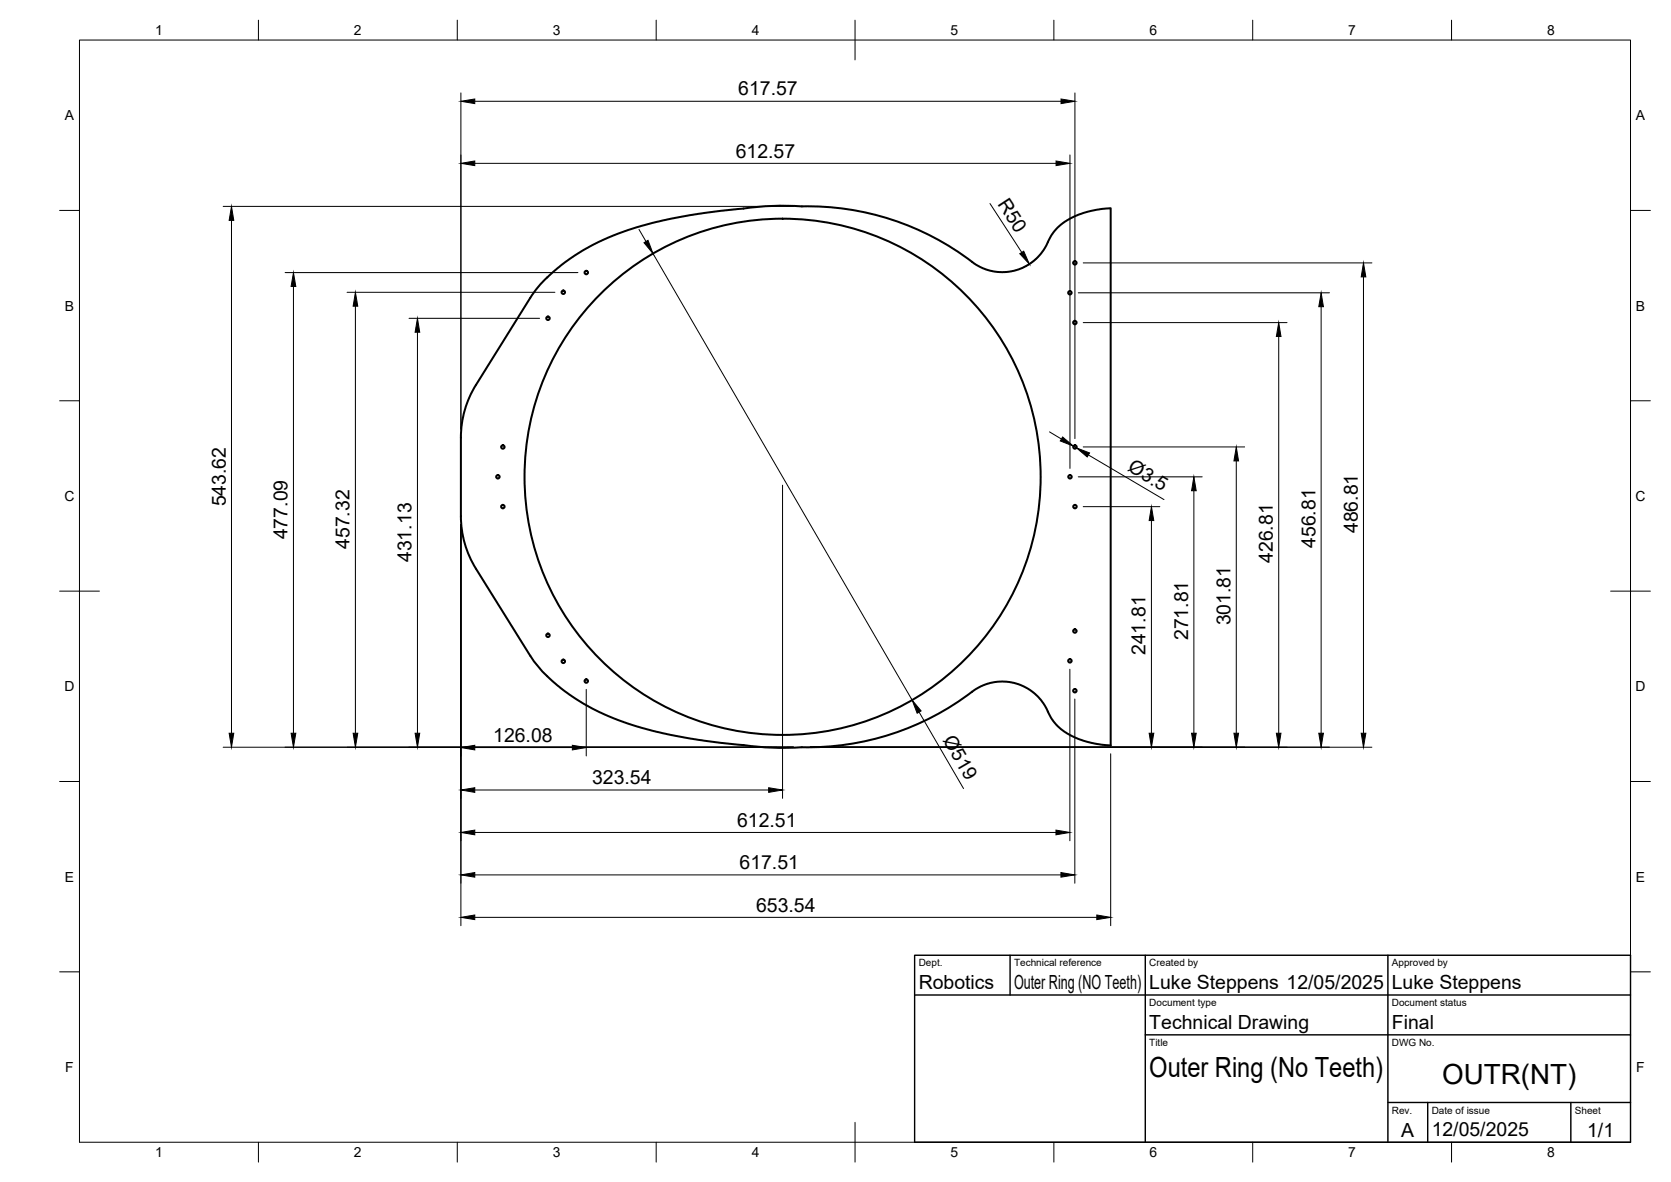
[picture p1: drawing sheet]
<svg xmlns="http://www.w3.org/2000/svg" width="420mm" height="297mm" viewBox="0 0 420 297" stroke-linecap="round" stroke-linejoin="round" font-family="sans-serif">
<!-- layer: Visible -->
<g fill="none" stroke="#000" stroke-width=".51">
<path d="M244.4 173.8a68.9 68.9 0 0 1-44 14 111.7 111.7 0 0 1-17.5-1l-7.4-.9-6.9-1.2-4.8-1.1-6.1-1.8-4.8-1.9-4.2-1.9-4.3-2.6-4.3-3.2a36.2 36.2 0 0 1-6.8-7.4l-14.2-22.9a25 25 0 0 1-3.2-12.2v-20.9a24.9 24.9 0 0 1 3.8-12.1l14.1-22.6a44.7 44.7 0 0 1 15.9-12.9l3.2-1.5 4.1-1.5 7.3-2.2 9.4-2 10.2-1.3a101.4 101.4 0 0 1 19.9-.9 70.2 70.2 0 0 1 42.1 15l2.4 1 2.6 .6 2.7-.1 2.4-.6 2.6-1.2 1.9-1.5 1.8-2 1-1.8a13.7 13.7 0 0 1 10-7.9l3.4-.7 2.6-.3v135l-2.6-.2-3.1-.6-2.3-.8-2.2-.9a12.9 12.9 0 0 1-6.3-7.2l-1.6-2.3-1.7-1.6-2.3-1.3-2.4-.8-2.6-.3-3 .3-2.5 .9-2.3 1.3"/>
<circle cx="137.8" cy="80" r=".43"/>
<circle cx="141.6" cy="73.4" r=".43"/>
<circle cx="147.4" cy="68.5" r=".43"/>
<circle cx="269" cy="73.6" r=".43"/>
<circle cx="270.3" cy="66.1" r=".43"/>
<circle cx="270.3" cy="81.1" r=".43"/>
<circle cx="125.2" cy="119.8" r=".43"/>
<circle cx="126.4" cy="112.3" r=".43"/>
<circle cx="196.8" cy="119.8" r="64.9"/>
<circle cx="269" cy="119.8" r=".43"/>
<circle cx="270.3" cy="112.3" r=".43"/>
<circle cx="126.4" cy="127.3" r=".43"/>
<circle cx="270.3" cy="127.3" r=".43"/>
<circle cx="137.8" cy="159.7" r=".43"/>
<circle cx="270.3" cy="158.6" r=".43"/>
<circle cx="141.6" cy="166.2" r=".43"/>
<circle cx="147.4" cy="171.2" r=".43"/>
<circle cx="269" cy="166.1" r=".43"/>
<circle cx="270.3" cy="173.6" r=".43"/>
</g>
<!-- layer: BORDER -->
<g fill="none" stroke="#000" stroke-width=".25">
<path d="M20 10.1h390v276.9h-390zM65 5.1v5M115 5.1v5M165 5.1v5M215 5.1v10M265 5.1v5M315 5.1v5M365 5.1v5M15 52.9h5M410 52.9h5M15 100.7h5M410 100.7h5"/>
<path d="M15 148.6h10M405 148.6h10M15 196.4h5M410 196.4h5M15 244.2h5M410 244.2h5M65 287v5M115 287v5M165 287v5M215 282.1v9.9M265 287v5M315 287v5"/>
<path d="M365 287v5"/>
</g>
<!-- layer: TITLEBLOCK -->
<path d="M230 240.1h180v46.9h-180zM230 250h180M254 240.1v9.9M288 240.1v46.9M349 240.1v46.9M288 260.1h122M349 277.1h61M359 277.1v9.9M395 277.1v9.9" fill="none" stroke="#000" stroke-width=".36"/>
<!-- layer: FD_Dimensions -->
<g fill="none" stroke="#000" stroke-width=".25">
<path d="M115.9 23.4v84.5M119.4 25.4h147.4M269 38.9v78.8M270.3 23.4v86.8M56.1 51.9h143.4M58.2 55.4v128.9M119.4 41h146.1M160.7 57.7l1.7 3M248.9 51.1l8 12.3M71.7 68.5h73.6M73.8 72v112.3M87.3 73.5h52.2"/>
<path d="M89.4 76.9v107.4M102.8 80h32.9M164.2 63.7l65.1 112.2M260.5 65l-1.9 1.5-1.6 .8M271.1 73.6h63.2M272.4 66.1h72.6M332.2 77.1v107.2M342.8 69.6v114.7M105 83.5v100.8M272.4 81.1h51.2M321.5 84.6v99.7M263.9 108.5l3 1.8"/>
<path d="M269.9 112.1l.8 .5M271.1 119.8h31.2M272.4 112.3h40.5M273.7 114.3l19 11.2M310.9 115.8v68.5M115.9 131.8v100.8M196.8 121.9v78.7M272.4 127.3h19.2M289.5 130.8v53.5M300.2 123.3v61M147.4 173.2v16.8M231.1 179l11.2 19.2"/>
<path d="M269 168.2v43.1M270.3 175.7v46.3M56.1 187.8h143.4M119.4 198.5h73.9M119.4 187.9h24.5M203.7 187.8h141.3M279.3 189.4v43.2M119.4 219.9h147.4M119.4 209.2h146.1M119.4 230.5h156.4"/>
</g>
<g fill="#000" stroke="#000" stroke-width=".25">
<path d="M115.9 25.4l3.5-.5v1.1zM266.8 24.9l3.5 .5-3.5 .6zM58.2 51.9l.6 3.5h-1.2zM115.9 41l3.5-.5v1.1zM265.5 40.5l3.5 .5-3.5 .6zM73.8 68.5l.6 3.5h-1.2zM89.4 73.5l.6 3.4h-1.2zM161.9 61l1-.6 1.3 3.3zM256.4 63.8l1-.7 1.4 3.3zM332.2 73.6l.6 3.5h-1.2zM342.8 66.1l.6 3.5h-1.1zM105 80l.5 3.5h-1.1z"/>
<path d="M321.5 81.1l.6 3.5h-1.2zM267.2 109.8l2.7 2.3-3.3-1.3zM270.7 112.6l3.3 1.2-.6 1zM310.9 112.3l.5 3.5h-1.1zM289.5 127.3l.6 3.5h-1.2zM300.2 119.8l.6 3.5h-1.2zM229.3 175.9l2.3 2.8-1 .5zM57.6 184.3h1.2l-.6 3.5zM73.2 184.3h1.2l-.6 3.5zM88.8 184.3h1.2l-.6 3.5zM104.4 184.3h1.1l-.5 3.5zM115.9 198.5l3.5-.5v1.1z"/>
<path d="M115.9 187.9l3.5-.6v1.2zM143.9 187.3l3.5 .6-3.5 .6zM193.3 198l3.5 .5-3.5 .6zM288.9 184.3h1.2l-.6 3.5zM299.6 184.3h1.2l-.6 3.5zM310.3 184.3h1.1l-.5 3.5zM320.9 184.3h1.2l-.6 3.5zM331.6 184.3h1.2l-.6 3.5zM342.3 184.3h1.1l-.6 3.5zM115.9 219.9l3.5-.6v1.1zM115.9 209.2l3.5-.6v1.2zM265.5 208.6l3.5 .6-3.5 .6z"/>
<path d="M266.8 219.3l3.5 .6-3.5 .5zM115.9 230.5l3.5-.6v1.2zM275.8 229.9l3.5 .6-3.5 .6z"/>
</g>
<g font-size="7">
<text x="289" y="270.6">Outer Ring (No Teeth)</text>
<text x="362.6" y="272.3">OUTR(NT)</text>
</g>
<g font-size="4.9">
<text x="185.6" y="24">617.57</text>
<text x="185" y="39.6">612.57</text>
<text x="250.7" y="51.2" transform="rotate(57 250.7 51.2)">R50</text>
<text x="283.3" y="118.2" transform="rotate(31 283.3 118.2)">Ø3.5</text>
<text x="56.7" y="127.3" transform="rotate(-90 56.7 127.3)">543.62</text>
<text x="72.3" y="135.5" transform="rotate(-90 72.3 135.5)">477.09</text>
<text x="87.9" y="138" transform="rotate(-90 87.9 138)">457.32</text>
<text x="330.7" y="137.7" transform="rotate(-90 330.7 137.7)">456.81</text>
<text x="341.4" y="134" transform="rotate(-90 341.4 134)">486.81</text>
<text x="103.5" y="141.3" transform="rotate(-90 103.5 141.3)">431.13</text>
<text x="320.1" y="141.5" transform="rotate(-90 320.1 141.5)">426.81</text>
<text x="298.7" y="160.9" transform="rotate(-90 298.7 160.9)">271.81</text>
<text x="309.4" y="157.2" transform="rotate(-90 309.4 157.2)">301.81</text>
<text x="288.1" y="164.6" transform="rotate(-90 288.1 164.6)">241.81</text>
<text x="124" y="186.4">126.08</text>
<text x="237" y="186" transform="rotate(60 237 186)">Ø519</text>
<text x="148.9" y="197.1">323.54</text>
<text x="185.3" y="207.7">612.51</text>
<text x="185.9" y="218.4">617.51</text>
<text x="190.1" y="229.1">653.54</text>
<text x="231" y="248.5">Robotics</text>
<text x="255" y="248.5">Outer Ring (NO Teeth)</text>
<text x="289" y="248.5">Luke Steppens 12/05/2025</text>
<text x="350" y="248.5">Luke Steppens</text>
<text x="289" y="258.6">Technical Drawing</text>
<text x="350" y="258.6">Final</text>
<text x="352.3" y="285.7">A</text>
<text x="360" y="285.5">12/05/2025</text>
<text x="399.1" y="285.7">1/1</text>
</g>
<g font-size="3.5">
<text x="39" y="8.8">1</text>
<text x="89" y="8.8">2</text>
<text x="139" y="8.8">3</text>
<text x="189" y="8.8">4</text>
<text x="239" y="8.8">5</text>
<text x="289" y="8.8">6</text>
<text x="339" y="8.8">7</text>
<text x="389" y="8.8">8</text>
<text x="16.3" y="30.2">A</text>
<text x="411.3" y="30.2">A</text>
<text x="16.3" y="78">B</text>
<text x="411.3" y="78">B</text>
<text x="16.2" y="125.9">C</text>
<text x="411.2" y="125.9">C</text>
<text x="16.2" y="173.7">D</text>
<text x="411.2" y="173.7">D</text>
<text x="16.3" y="221.6">E</text>
<text x="411.3" y="221.6">E</text>
<text x="16.4" y="269.4">F</text>
<text x="411.4" y="269.4">F</text>
<text x="39" y="290.8">1</text>
<text x="89" y="290.8">2</text>
<text x="139" y="290.8">3</text>
<text x="189" y="290.8">4</text>
<text x="239" y="290.8">5</text>
<text x="289" y="290.8">6</text>
<text x="339" y="290.8">7</text>
<text x="389" y="290.8">8</text>
</g>
<g font-size="2.5">
<text x="231" y="242.9">Dept.</text>
<text x="255" y="242.9">Technical reference</text>
<text x="289" y="242.9">Created by</text>
<text x="350" y="242.9">Approved by</text>
<text x="289" y="252.8">Document type</text>
<text x="350" y="252.8">Document status</text>
<text x="289" y="262.9">Title</text>
<text x="350" y="262.9">DWG No.</text>
<text x="350" y="279.9">Rev.</text>
<text x="360" y="279.9">Date of issue</text>
<text x="396" y="279.9">Sheet</text>
</g>
</svg>
